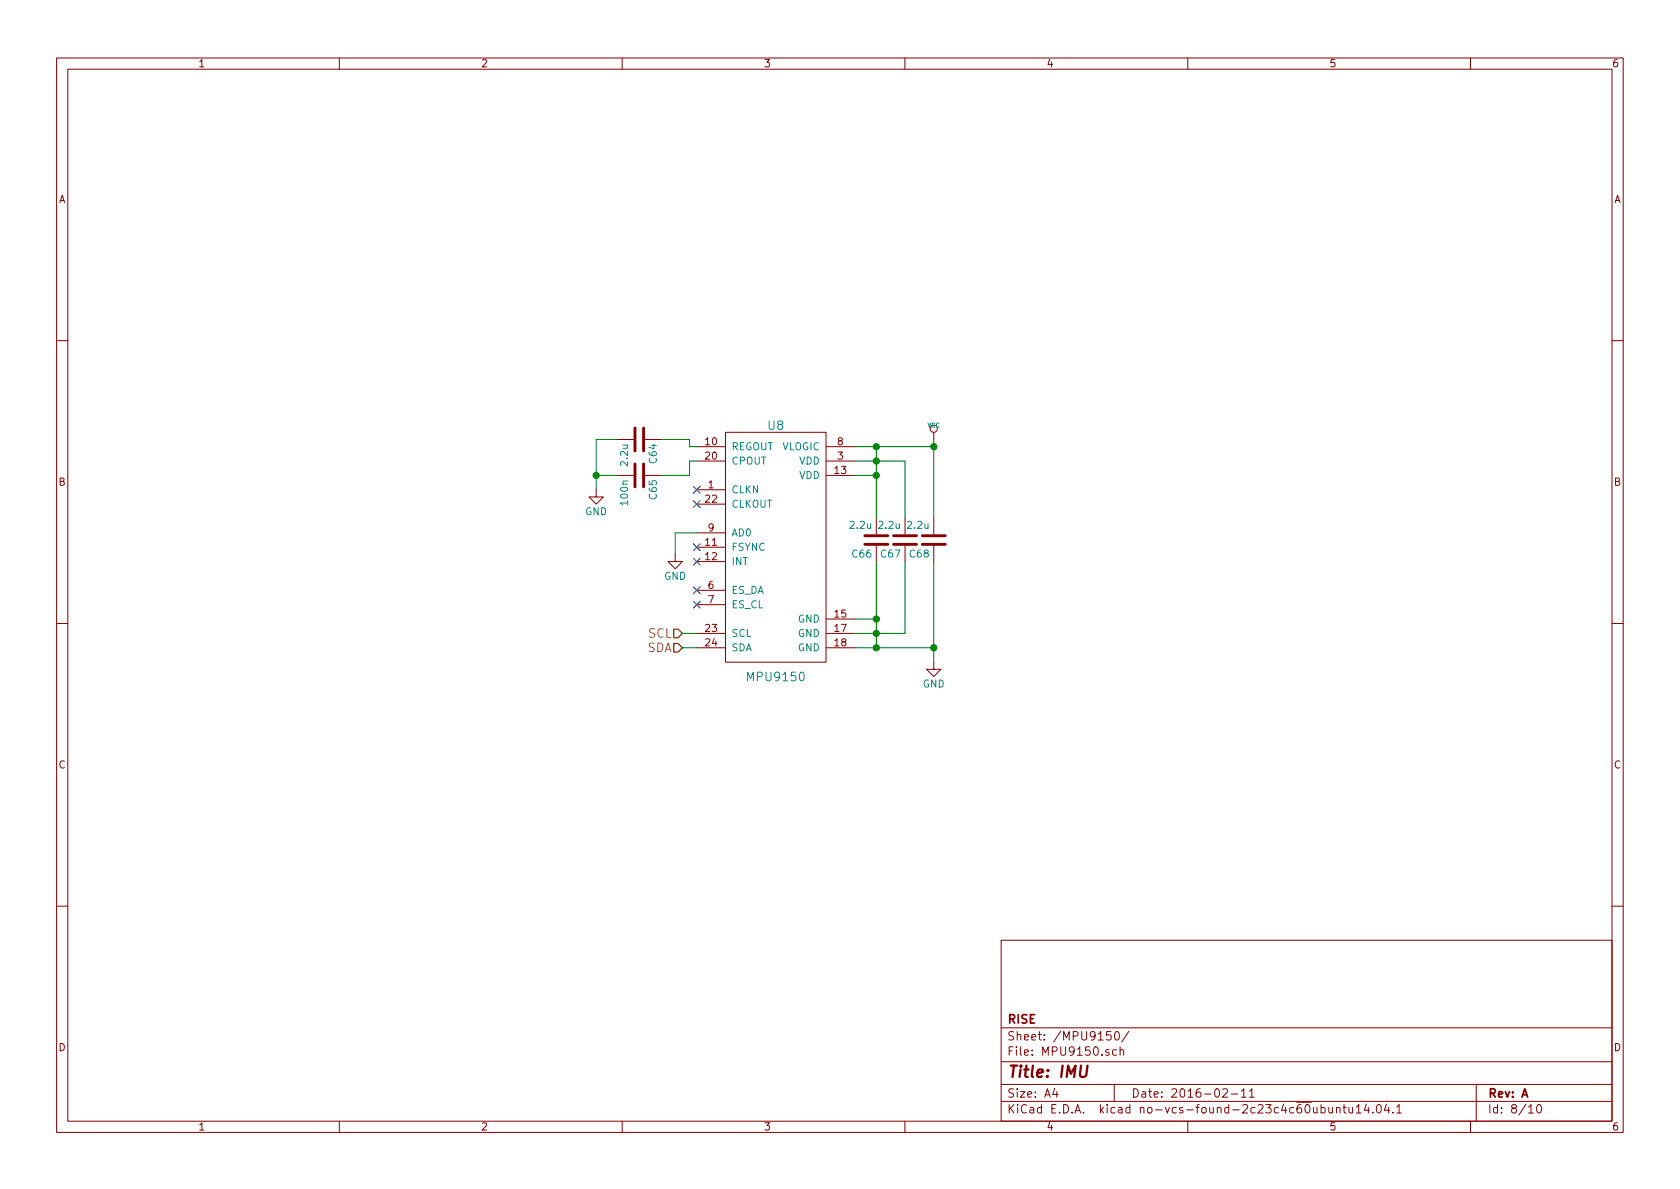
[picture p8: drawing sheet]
EESchema Schematic File Version 4
LIBS:RCCAR_IF_Board_GPS-cache
EELAYER 26 0
EELAYER END
$Descr A4 11693 8268
encoding utf-8
Sheet 8 10
Title "IMU"
Date "2016-02-11"
Rev "A"
Comp "RISE"
Comment1 ""
Comment2 ""
Comment3 ""
Comment4 ""
$EndDescr
$Comp
L crf_1:MPU9150 U8
U 1 1
P 5400 3800
F 0 "U8" H 5400 4650 60  0000 C CNN
F 1 "MPU9150" H 5400 2900 60  0000 C CNN
F 2 "Housings_DFN_QFN:QFN-24-1EP_4x4mm_Pitch0.5mm" H 5600 3400 60  0001 C CNN
F 3 "" H 5600 3400 60  0000 C CNN
	1    5400 3800
	1    0    0    -1  
$EndComp
Wire Wire Line
	6100 3300 5950 3300
Wire Wire Line
	6100 3100 6100 3600
Wire Wire Line
	5950 3200 6300 3200
Wire Wire Line
	6300 3200 6300 3600
Wire Wire Line
	5950 3100 6500 3100
Wire Wire Line
	6500 3050 6500 3600
Wire Wire Line
	6100 3900 6100 4500
Wire Wire Line
	6100 4300 5950 4300
Wire Wire Line
	6300 4400 5950 4400
Wire Wire Line
	6300 3900 6300 4400
Wire Wire Line
	6500 3900 6500 4600
Wire Wire Line
	5950 4500 6500 4500
Connection ~ 6100 4400
Connection ~ 6100 4300
Connection ~ 6100 4500
Connection ~ 6100 3200
Connection ~ 6100 3300
Connection ~ 6100 3100
$Comp
L power:VCC #PWR0102
U 1 1
P 6500 3050
F 0 "#PWR0102" H 6500 3150 30  0001 C CNN
F 1 "VCC" H 6500 3150 30  0000 C CNN
F 2 "" H 6500 3050 60  0000 C CNN
F 3 "" H 6500 3050 60  0000 C CNN
	1    6500 3050
	1    0    0    -1  
$EndComp
Connection ~ 6500 3100
Connection ~ 6500 4500
Wire Wire Line
	4850 3100 4800 3100
Wire Wire Line
	4800 3100 4800 3050
Wire Wire Line
	4800 3050 4600 3050
Wire Wire Line
	4850 3200 4800 3200
Wire Wire Line
	4800 3200 4800 3300
Wire Wire Line
	4800 3300 4600 3300
Wire Wire Line
	4300 3050 4150 3050
Wire Wire Line
	4150 3050 4150 3400
Wire Wire Line
	4300 3300 4150 3300
Connection ~ 4150 3300
Text HLabel 4750 4400 0    60   Input ~ 0
SCL
Text HLabel 4750 4500 0    60   Input ~ 0
SDA
NoConn ~ 4850 3400
NoConn ~ 4850 3500
NoConn ~ 4850 3800
NoConn ~ 4850 3900
NoConn ~ 4850 4100
NoConn ~ 4850 4200
Wire Wire Line
	4850 4400 4750 4400
Wire Wire Line
	4850 4500 4750 4500
Wire Wire Line
	4850 3700 4700 3700
Wire Wire Line
	4700 3700 4700 3850
$Comp
L RCCAR_IF_Board_GPS-rescue:C-RESCUE-RCCAR_IF_Board_GPS C65
U 1 1
P 4450 3300
F 0 "C65" H 4475 3400 50  0000 L CNN
F 1 "100n" H 4475 3200 50  0000 L CNN
F 2 "Capacitors_SMD:C_0603" H 4488 3150 30  0001 C CNN
F 3 "" H 4450 3300 60  0000 C CNN
	1    4450 3300
	0    1    1    0   
$EndComp
$Comp
L RCCAR_IF_Board_GPS-rescue:C-RESCUE-RCCAR_IF_Board_GPS C64
U 1 1
P 4450 3050
F 0 "C64" H 4475 3150 50  0000 L CNN
F 1 "2.2u" H 4475 2950 50  0000 L CNN
F 2 "Capacitors_SMD:C_0603" H 4488 2900 30  0001 C CNN
F 3 "" H 4450 3050 60  0000 C CNN
	1    4450 3050
	0    1    1    0   
$EndComp
$Comp
L power:GND #PWR0103
U 1 1
P 4150 3400
F 0 "#PWR0103" H 4150 3150 50  0001 C CNN
F 1 "GND" H 4150 3250 50  0000 C CNN
F 2 "" H 4150 3400 60  0000 C CNN
F 3 "" H 4150 3400 60  0000 C CNN
	1    4150 3400
	1    0    0    -1  
$EndComp
$Comp
L power:GND #PWR0104
U 1 1
P 4700 3850
F 0 "#PWR0104" H 4700 3600 50  0001 C CNN
F 1 "GND" H 4700 3700 50  0000 C CNN
F 2 "" H 4700 3850 60  0000 C CNN
F 3 "" H 4700 3850 60  0000 C CNN
	1    4700 3850
	1    0    0    -1  
$EndComp
$Comp
L RCCAR_IF_Board_GPS-rescue:C-RESCUE-RCCAR_IF_Board_GPS C66
U 1 1
P 6100 3750
F 0 "C66" H 6125 3850 50  0000 L CNN
F 1 "2.2u" H 6125 3650 50  0000 L CNN
F 2 "Capacitors_SMD:C_0603" H 6138 3600 30  0001 C CNN
F 3 "" H 6100 3750 60  0000 C CNN
	1    6100 3750
	-1   0    0    1   
$EndComp
$Comp
L RCCAR_IF_Board_GPS-rescue:C-RESCUE-RCCAR_IF_Board_GPS C67
U 1 1
P 6300 3750
F 0 "C67" H 6325 3850 50  0000 L CNN
F 1 "2.2u" H 6325 3650 50  0000 L CNN
F 2 "Capacitors_SMD:C_0603" H 6338 3600 30  0001 C CNN
F 3 "" H 6300 3750 60  0000 C CNN
	1    6300 3750
	-1   0    0    1   
$EndComp
$Comp
L RCCAR_IF_Board_GPS-rescue:C-RESCUE-RCCAR_IF_Board_GPS C68
U 1 1
P 6500 3750
F 0 "C68" H 6525 3850 50  0000 L CNN
F 1 "2.2u" H 6525 3650 50  0000 L CNN
F 2 "Capacitors_SMD:C_0603" H 6538 3600 30  0001 C CNN
F 3 "" H 6500 3750 60  0000 C CNN
	1    6500 3750
	-1   0    0    1   
$EndComp
$Comp
L power:GND #PWR0105
U 1 1
P 6500 4600
F 0 "#PWR0105" H 6500 4350 50  0001 C CNN
F 1 "GND" H 6500 4450 50  0000 C CNN
F 2 "" H 6500 4600 60  0000 C CNN
F 3 "" H 6500 4600 60  0000 C CNN
	1    6500 4600
	1    0    0    -1  
$EndComp
$EndSCHEMATC
